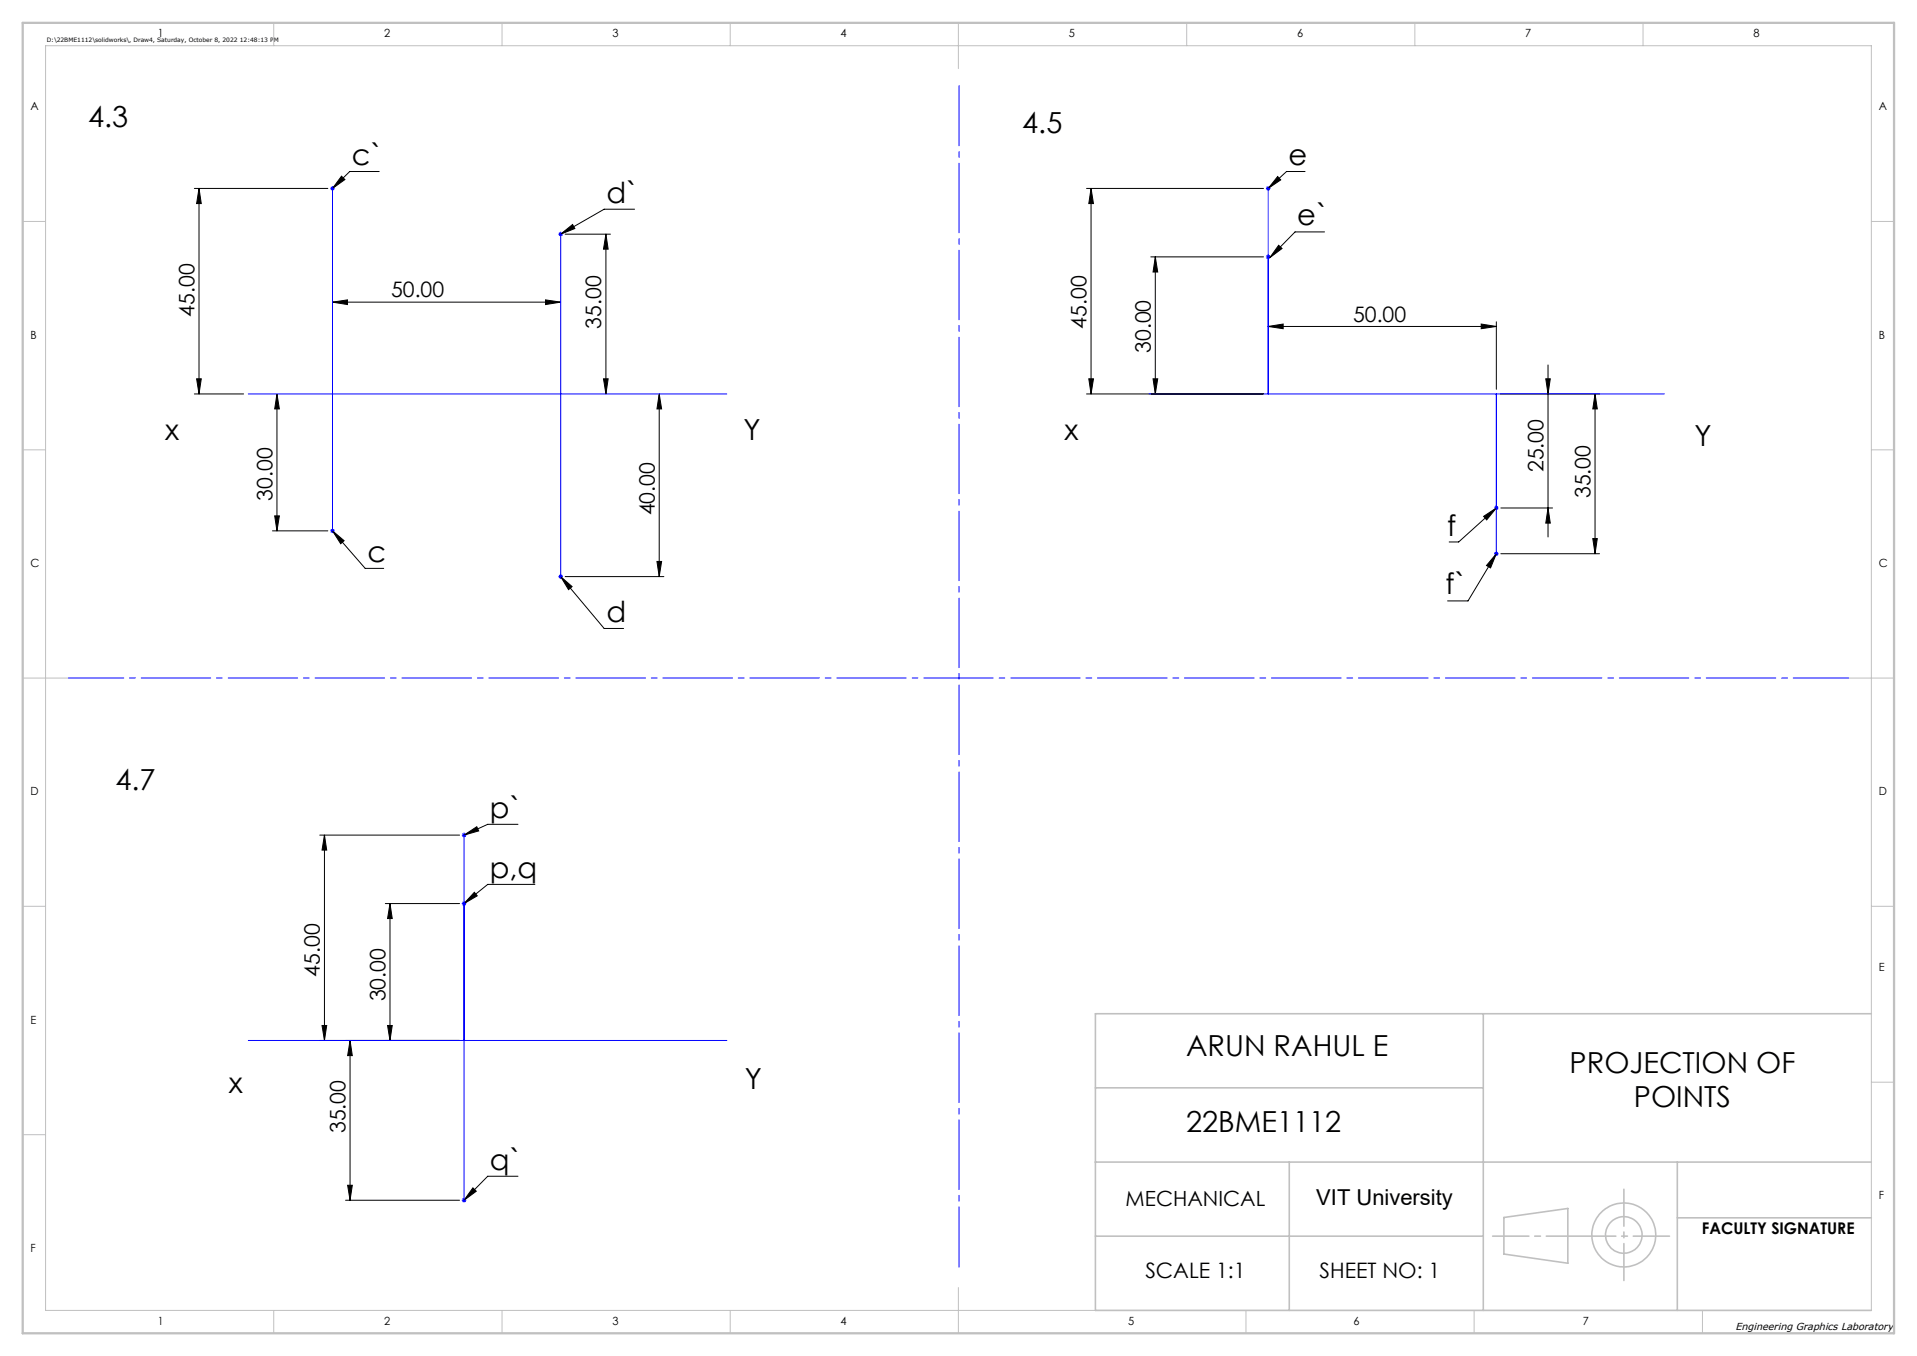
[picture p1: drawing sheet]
<svg xmlns="http://www.w3.org/2000/svg" width="420mm" height="297mm" viewBox="0 0 420 297" stroke-linecap="round" stroke-linejoin="round" font-family="sans-serif">
<g fill="none" stroke="#000" stroke-width=".22">
<path d="M74.8 38.6l.8 .7-2.8 2zM83.1 37.6h-6.5l-3.8 3.7M279.9 38.7l.7 .7-2.8 1.9zM285.9 37.6h-4l-4.1 3.7M42.6 41.3h29.2M43.6 41.3l.5 3.3h-1zM43.6 41.3v45M122.8 51.3l2.6-2.1 .5 .9zM123.8 51.3h9.9M132.8 51.3l.4 3.3h-1zM132.8 51.3v35M139 45.8h-6.6l-9.6 5.5"/>
<path d="M238.1 41.3h38.7M239 41.3l.6 3.3h-1.1zM239 41.3v45M252.1 56.3h24.7M253.1 56.3l.5 3.3h-1zM253.1 56.3v30M280.1 53.7l.8 .7-2.7 2zM290.2 50.8h-6.5l-5.5 5.6M72.8 66.2l3.3-.5v1zM72.8 66.2h50M119.5 65.7l3.3 .5-3.3 .5zM277.8 71.5l3.3-.5v1z"/>
<path d="M277.8 71.5h50M324.5 71l3.3 .5-3.3 .5zM327.8 70.5v14.8M339.2 79.9v37.7M42.6 86.3h10.8M43.1 83h1l-.5 3.3zM60.7 86.3l.5 3.3h-1zM60.7 86.3v30M132.2 83h1l-.4 3.3zM144.4 86.3l.6 3.3h-1.1zM144.4 86.3v40M238.1 86.3h38.7"/>
<path d="M238.5 83h1.1l-.6 3.3zM252.6 83h1l-.5 3.3zM328.8 86.3h21.6M338.7 83h1l-.5 3.3zM349.5 86.3l.5 3.3h-1zM349.5 86.3v35M59.7 116.3h12.1M60.2 113h1l-.5 3.3zM72.8 116.3l2.6 2.1-.8 .7zM72.8 116.3l7.2 8.2h4.1M325 113.1l2.8-1.8-2.1 2.6zM327.8 111.3l-8.2 7.4h-2.1"/>
<path d="M328.8 111.3h11.3M339.2 111.3l.5 3.3h-1zM349 118h1l-.5 3.3zM122.8 126.3l2.5 2.2-.7 .6zM122.8 126.3l9.6 11.4h4.2M123.8 126.3h21.7M143.9 123h1.1l-.6 3.3zM327.8 121.3l-1.2 3.1-.9-.5zM327.8 121.3l-6.2 10.3h-4.5M328.8 121.3h21.6M70.1 182.9h30.6M71.1 182.9l.5 3.3h-1z"/>
<path d="M71.1 182.9v45M84.4 197.9h16.3M85.4 197.9l.5 3.3h-1zM85.4 197.9v30M101.7 182.9l2.8-1.8 .4 .9zM103.9 195.4l.7 .8-2.9 1.7zM113.5 180.5h-6.6l-5.2 2.4M117.2 193.7h-10.3l-5.2 4.2M70.1 227.9h30.6M70.6 224.6h1l-.5 3.3zM76.7 227.9l.5 3.3h-1zM76.7 227.9v35"/>
<path d="M84.9 224.6h1l-.5 3.3zM76.2 259.6h1l-.5 3.3zM113.5 257.6h-6.6l-5.2 5.3M75.7 262.9h25M103.6 260.2l.8 .7-2.7 2z"/>
</g>
<g fill="none" stroke="#c0c0c0" stroke-width=".35">
<path d="M240 238.3h85M325 222v65M410 222h-170v65h170M240 254.5h170M282.5 254.5v32.5M367.5 254.5v32.5M240 270.8h85M329.5 266.7l14-2v12l-14-2zM367.5 266.7h42.5"/>
<circle cx="355.8" cy="270.5" r="7"/>
<circle cx="355.8" cy="270.5" r="4"/>
</g>
<g fill="none" stroke="#00f" stroke-width=".22">
<path d="M72.4 41.3h.9M72.5 40.9l.7 .7M72.8 40.8v76M73.2 40.9l-.7 .7M122.3 51.3h1M122.5 50.9l.7 .7M122.8 50.8v76M123.2 50.9l-.7 .7M277.4 41.3h.9M277.4 56.3h.9M277.5 55.9l.7 .7M277.5 40.9l.7 .7"/>
<path d="M277.8 40.8v45.5M278.2 55.9l-.7 .7M278.2 40.9l-.7 .7M54.4 86.3h104.8M251.7 86.3h113M327.8 86.3v35.5M72.4 116.3h.9M72.5 115.9l.7 .7M73.2 115.9l-.7 .7M327.3 111.3h1M327.5 110.9l.7 .7M328.2 110.9l-.7 .7"/>
<path d="M122.3 126.3h1M122.5 125.9l.7 .7M123.2 125.9l-.7 .7M327.3 121.3h1M327.5 120.9l.7 .7M328.2 120.9l-.7 .7M101.2 197.9h1M101.2 182.9h1M101.3 197.6l.7 .7M101.3 182.6l.7 .7M101.7 182.4v81M102 197.6l-.7 .7"/>
<path d="M102 182.6l-.7 .7M54.4 227.9h104.8M101.2 262.9h1M101.3 262.5l.7 .7M102 262.5l-.7 .7"/>
</g>
<g fill="none" stroke="#c0c0c0" stroke-width=".22">
<path d="M10 10h400v277h-400zM60 5v5M110 5v5M160 5v5M210 5v10M260 5v5M310 5v5M360 5v5M5 48.5h5M410 48.5h5M5 98.5h5M410 98.5h5"/>
<path d="M5 148.5h10M405 148.5h10M5 198.5h5M410 198.5h5M410 237h5M5 248.5h5M60 287v5M110 287v5M160 287v5M210 282v10M273 287v5M323 287v5"/>
<path d="M373 287v5"/>
</g>
<path d="M327 270.8h38.8" fill="none" stroke="#c0c0c0" stroke-width=".35" stroke-dasharray="15.2 1.3 1.3 1.3" stroke-dashoffset="7.3"/>
<path d="M355.8 260.5v20" fill="none" stroke="#c0c0c0" stroke-width=".35" stroke-dasharray="15.2 1.3 1.3 1.3" stroke-dashoffset="7.1"/>
<path d="M5 5h410v287h-410z" fill="none" stroke="#c0c0c0" stroke-width=".5"/>
<path d="M210.1 18.8v258.7" fill="none" stroke="#00f" stroke-width=".22" stroke-dasharray="15.2 1.3 1.3 1.3" stroke-dashoffset="2.1"/>
<path d="M15 148.5h390" fill="none" stroke="#00f" stroke-width=".22" stroke-dasharray="15.2 1.3 1.3 1.3" stroke-dashoffset="3.1"/>
<g fill="#000">
<path d="M43.6 41.3l.5 3.3h-1zM43.1 83h1l-.5 3.3zM132.8 51.3l.4 3.3h-1zM132.2 83h1l-.4 3.3zM253.1 56.3l.5 3.3h-1zM252.6 83h1l-.5 3.3zM239 41.3l.6 3.3h-1.1zM238.5 83h1.1l-.6 3.3zM338.7 83h1l-.5 3.3zM339.2 111.3l.5 3.3h-1zM71.1 182.9l.5 3.3h-1zM70.6 224.6h1l-.5 3.3zM85.4 197.9l.5 3.3h-1zM84.9 224.6h1l-.5 3.3z"/>
<path d="M74.8 38.6l.8 .7-2.8 2zM72.8 116.3l2.6 2.1-.8 .7zM122.8 51.3l2.6-2.1 .5 .9zM122.8 126.3l2.5 2.2-.7 .6zM279.9 38.7l.7 .7-2.8 1.9zM280.1 53.7l.8 .7-2.7 2zM327.8 121.3l-1.2 3.1-.9-.5zM325 113.1l2.8-1.8-2.1 2.6zM101.7 182.9l2.8-1.8 .4 .9zM103.9 195.4l.7 .8-2.9 1.7zM103.6 260.2l.8 .7-2.7 2z"/>
<path d="M72.8 66.2l3.3-.5v1zM119.5 65.7l3.3 .5-3.3 .5zM277.8 71.5l3.3-.5v1zM324.5 71l3.3 .5-3.3 .5z"/>
<path d="M60.2 113h1l-.5 3.3zM60.7 86.3l.5 3.3h-1zM143.9 123h1.1l-.6 3.3zM144.4 86.3l.6 3.3h-1.1zM349 118h1l-.5 3.3zM349.5 86.3l.5 3.3h-1zM76.2 259.6h1l-.5 3.3zM76.7 227.9l.5 3.3h-1z"/>
</g>
<g font-size="6.3">
<text x="19.3" y="27.8">4.3</text>
<text x="224" y="29.2">4.5</text>
<text x="77.1" y="36.1">c`</text>
<text x="282.3" y="36.1">e</text>
<text x="132.8" y="44.4">d`</text>
<text x="284.2" y="49.4">e`</text>
<text x="36.2" y="96.4">x</text>
<text x="162.9" y="96.4">Y</text>
<text x="233.2" y="96.4">x</text>
<text x="371.2" y="97.7">Y</text>
<text x="317.1" y="117.3">f</text>
<text x="80.5" y="123">c</text>
<text x="316.7" y="130.2">f`</text>
<text x="132.8" y="136.2">d</text>
<text x="25.3" y="173.1">4.7</text>
<text x="107.3" y="179.1">p`</text>
<text x="107.3" y="192.2">p,q</text>
<text x="259.9" y="231.3">ARUN RAHUL E</text>
<text x="50.2" y="239.3">x</text>
<text x="163.2" y="238.5">Y</text>
<text x="343.9" y="235.1">PROJECTION OF</text>
<text x="358" y="242.4">POINTS</text>
<text x="259.9" y="248">22BME1112</text>
<text x="107.3" y="256.2">q`</text>
</g>
<text font-size="4.8" x="288.4" y="264">VIT University</text>
<g font-size="4.7">
<text x="85.7" y="65.2">50.00</text>
<text x="42.6" y="69.3" transform="rotate(-90 42.6 69.3)">45.00</text>
<text x="131.7" y="72" transform="rotate(-90 131.7 72)">35.00</text>
<text x="238.1" y="72" transform="rotate(-90 238.1 72)">45.00</text>
<text x="296.5" y="70.5">50.00</text>
<text x="252.1" y="77.3" transform="rotate(-90 252.1 77.3)">30.00</text>
<text x="338.2" y="103.4" transform="rotate(-90 338.2 103.4)">25.00</text>
<text x="59.7" y="109.6" transform="rotate(-90 59.7 109.6)">30.00</text>
<text x="143.4" y="112.9" transform="rotate(-90 143.4 112.9)">40.00</text>
<text x="348.5" y="109.1" transform="rotate(-90 348.5 109.1)">35.00</text>
<text x="70.1" y="213.9" transform="rotate(-90 70.1 213.9)">45.00</text>
<text x="84.4" y="219.3" transform="rotate(-90 84.4 219.3)">30.00</text>
<text x="75.7" y="248.2" transform="rotate(-90 75.7 248.2)">35.00</text>
<text x="250.9" y="279.9">SCALE 1:1</text>
<text x="289.1" y="279.9">SHEET NO: 1</text>
</g>
<text font-size="4.6" x="246.6" y="264.1">MECHANICAL</text>
<text font-size="3.5" x="372.9" y="270.3">FACULTY SIGNATURE</text>
<g font-size="2.5">
<text x="34.6" y="8.2">1</text>
<text x="84.2" y="8.2">2</text>
<text x="134.2" y="8.2">3</text>
<text x="184.2" y="8.2">4</text>
<text x="234.2" y="8.2">5</text>
<text x="284.2" y="8.2">6</text>
<text x="334.2" y="8.2">7</text>
<text x="384.2" y="8.2">8</text>
<text x="6.7" y="24.2">A</text>
<text x="411.7" y="24.2">A</text>
<text x="6.7" y="74.2">B</text>
<text x="411.7" y="74.2">B</text>
<text x="6.7" y="124.2">C</text>
<text x="411.7" y="124.2">C</text>
<text x="6.7" y="174.2">D</text>
<text x="411.7" y="174.2">D</text>
<text x="411.7" y="212.7">E</text>
<text x="6.7" y="224.2">E</text>
<text x="411.7" y="262.7">F</text>
<text x="6.7" y="274.2">F</text>
<text x="34.6" y="290.2">1</text>
<text x="84.2" y="290.2">2</text>
<text x="134.2" y="290.2">3</text>
<text x="184.2" y="290.2">4</text>
<text x="247.2" y="290.2">5</text>
<text x="296.5" y="290.2">6</text>
<text x="346.8" y="290.2">7</text>
</g>
<text font-size="2.2" x="380.2" y="291.4">Engineering Graphics Laboratory</text>
<text font-size="1.3" x="10.2" y="9.3">D:\22BME1112\solidworks\, Draw4, Saturday, October 8, 2022 12:48:13 PM</text>
</svg>
